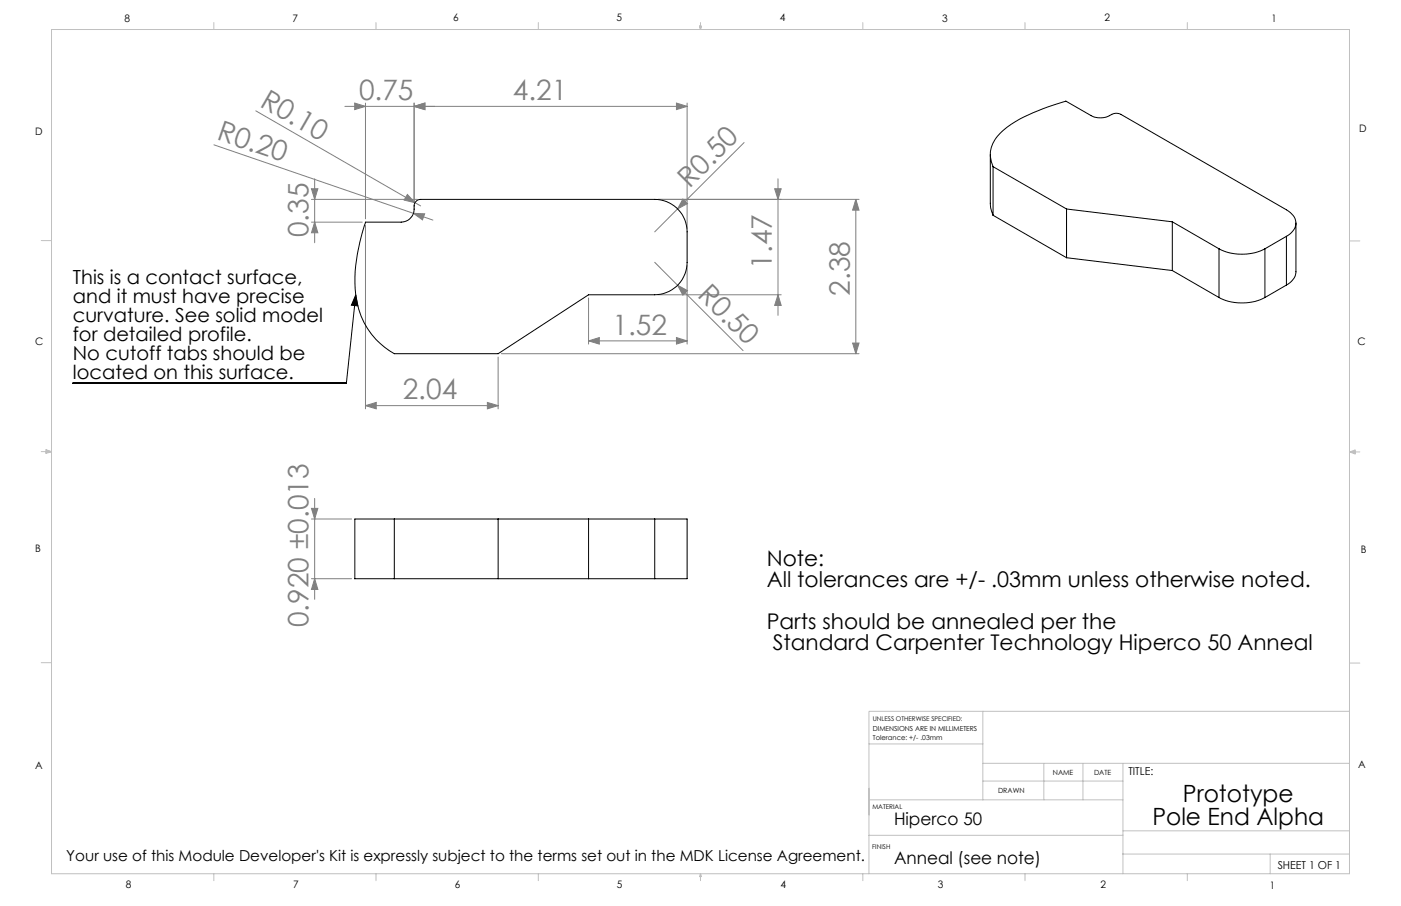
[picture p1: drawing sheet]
<svg xmlns="http://www.w3.org/2000/svg" width="432mm" height="279mm" viewBox="0 0 432 279" stroke-linecap="round" stroke-linejoin="round" font-family="sans-serif">
<path d="M109.6 90.9l-2.8 27.3h-84.4M109.6 90.9l.7 3.4-2-.2z" fill="none" stroke="#000" stroke-width=".31"/>
<g fill="none" stroke="#808080" stroke-width=".31">
<path d="M78.8 34.2l49.1 28.3M106.3 32.8h105.5M109.3 31.8l3.3 1-3.3 1zM112.6 31.8v35.7M127.6 32.8l3.4-1v2zM127.6 31.8v30.7M208.5 31.8l3.3 1-3.3 1zM211.8 31.8v38.7M65.9 44.7l61.5 21.1M96 58.2h2l-1 3.3zM97 55.1v19.8M125.6 60l2.3 2.5-3.3-.8z"/>
<path d="M229.3 44l-20.5 20.4M238.8 58.2h2l-1 3.3zM239.8 55.1v42.2M96 68.5h15.7M96 61.5h32.7M97 68.5l1 3.3h-2zM112.6 69.5v56.6M127.4 65.8l3.5 .1-.7 1.9zM127.4 65.8l6 2.1M127.9 62.5l1.7 1M208.8 64.4l-7 7.1M210.5 61.4l1.4 1.4-3.1 1.6z"/>
<path d="M263.8 61.5l1 3.3h-2zM263.8 61.5v47.6M264.8 61.5h-62M181.4 91.9v14.2M201.8 80.9l7 7.1M202.8 90.9h38M208.8 88l3.1 1.6-1.4 1.4zM208.8 88l20.2 20.1M211.8 81.9v24.2M239.8 90.9l1 3.3h-2zM153.5 110.1v16M154.5 109.1h110.3"/>
<path d="M181.4 105.1l3.3-1v2zM181.4 105.1h30.4M208.5 104.1l3.3 1-3.3 1zM262.8 105.8h2l-1 3.3zM112.6 125.1l3.4-1v2zM112.6 125.1h40.9M150.2 124.1l3.3 1-3.3 1zM96 156.8h2l-1 3.3zM97 153.7v31.1M96 178.5h12.4M96 160.1h12.4M97 178.5l1 3.3h-2z"/>
</g>
<g fill="none" stroke="#c0c0c0" stroke-width=".31">
<path d="M15.9 9.1h400v260.4h-400zM65.9 6.9v2.2M115.9 6.9v2.2M165.9 6.9v2.2M215.6 8h.6l-.3 1.1zM215.7 8l.2 1.1M215.9 6.9v2.2M216 8l-.1 1.1M265.9 6.9v2.2M315.9 6.9v2.2M365.9 6.9v2.2M12.7 74.2h3.2"/>
<path d="M415.9 74.3h3.2M12.7 139.3h3.2M14.2 139.1l1.7 .2M14.2 138.7l1.7 .6-1.7 .5zM15.9 139.3l-1.7 .3M415.9 139.4h3.2M415.9 139.4l1.8-.6v1.2zM415.9 139.4l1.8 .3M417.7 139.2l-1.8 .2M12.7 204.4h3.2M302.9 219.4v27.3M415.9 219.4h-148.1v50.1"/>
<path d="M415.9 204.5h3.2M267.8 229.4h35.1M302.9 235.4h113M321.7 235.4v11.3M333.8 235.4v11.3M346.1 235.4v34.1M267.8 246.7h78.3M267.8 243.1v8.2M302.9 240.9h43.2M346.1 256.2h69.8M346.1 257.6l-78.3 .1M65.9 269.5v2.1"/>
<path d="M115.9 269.5v2.1M165.9 269.5v2.1M215.9 269.5l.3 .8h-.6zM215.9 269.5v2.1M265.9 269.5v2.1M315.9 269.5v2.1M345.9 263.4h70M365.9 269.5v2.1M391.5 263.4v6.1"/>
</g>
<path d="M109.6 90.9l.7 3.4-2-.2z" fill="#000"/>
<g fill="#808080">
<path d="M125.6 60l2.3 2.5-3.3-.8z"/>
<path d="M127.4 65.8l3.5 .1-.7 1.9z"/>
<path d="M210.5 61.4l1.4 1.4-3.1 1.6z"/>
<path d="M208.8 88l3.1 1.6-1.4 1.4z"/>
<path d="M127.6 32.8l3.4-1v2zM109.3 31.8l3.3 1-3.3 1zM150.2 124.1l3.3 1-3.3 1zM112.6 125.1l3.4-1v2z"/>
<path d="M127.6 32.8l3.4-1v2zM208.5 31.8l3.3 1-3.3 1zM181.4 105.1l3.3-1v2zM208.5 104.1l3.3 1-3.3 1z"/>
<path d="M97 178.5l1 3.3h-2zM96 156.8h2l-1 3.3zM97 68.5l1 3.3h-2zM96 58.2h2l-1 3.3zM239.8 90.9l1 3.3h-2zM238.8 58.2h2l-1 3.3z"/>
<path d="M263.8 61.5l1 3.3h-2zM262.8 105.8h2l-1 3.3z"/>
</g>
<g fill="none" stroke="#000" stroke-width=".31">
<path d="M305.2 47.7v15.2l.1 1.2 .8 2.3M306.1 51.4a9 9 0 0 1 3-11.1 42.6 42.6 0 0 1 16.1-8.1l3.3-1 7.8 4.5a6.5 6.5 0 0 0 6.7-.6l1.1-.2 1.4 .4 51 29.4a4.5 4.5 0 0 1 2.7 5.4l-1.1 1.5-1.6 1.3M306.1 51.4l22.6 13.1M306.1 51.4v15M112.6 68.5h11a4.4 4.4 0 0 0 4.1-5.4l.8-1.3 1.1-.3h72.2a10 10 0 0 1 10 10v9.4a10 10 0 0 1-10 10h-20.4l-27.9 18.2h-32a23.9 23.9 0 0 1-12.1-21.8 61.7 61.7 0 0 1 3.2-18.8zM306.1 66.4l22.6 13.1M328.7 64.5l32.6 3.9M328.7 64.5v15M328.7 79.5l32.6 3.9M361.3 68.4l14.4 8.3M361.3 68.4v15M375.7 76.7a15.9 15.9 0 0 0 14.2 0"/>
<path d="M375.7 76.7v15.1M389.9 76.7v15.1M396.5 72.9l-6.6 3.8M396.5 72.9v15M399.4 68.8v15a4.7 4.7 0 0 1-2.9 4.1M361.3 83.4l14.4 8.4M375.7 91.8a15.9 15.9 0 0 0 14.2 0M396.5 87.9l-6.6 3.9M109.4 160.1v18.4M109.4 178.5h12.1M109.4 160.1h12.1M121.5 160.1v18.4"/>
<path d="M121.5 178.5h80.3M121.5 160.1h80.3M153.5 160.1v18.4M181.4 160.1v18.4M201.8 160.1h10v18.4h-10M201.8 160.1v18.4"/>
</g>
<g font-size="8.7" fill="#808080">
<text x="79.8" y="32.5" transform="rotate(30 79.8 32.5)">R0.10</text>
<text x="110.7" y="30.9">0.75</text>
<text x="158.1" y="30.9">4.21</text>
<text x="66.5" y="42.9" transform="rotate(19 66.5 42.9)">R0.20</text>
<text x="212.5" y="58.3" transform="rotate(-45 212.5 58.3)">R0.50</text>
<text x="95.1" y="73.2" transform="rotate(-90 95.1 73.2)">0.35</text>
<text x="237.9" y="82.9" transform="rotate(-90 237.9 82.9)">1.47</text>
<text x="214.7" y="91.2" transform="rotate(45 214.7 91.2)">R0.50</text>
<text x="261.9" y="91.2" transform="rotate(-90 261.9 91.2)">2.38</text>
<text x="188.8" y="103.2">1.52</text>
<text x="124.1" y="123.2">2.04</text>
<text x="95.1" y="193.4" transform="rotate(-90 95.1 193.4)">0.920 ±0.013</text>
</g>
<g font-size="7.3">
<text x="364.6" y="247.4">Prototype</text>
<text x="355.2" y="254.4">Pole End Alpha</text>
</g>
<g font-size="6.7">
<text x="236.3" y="174.5">Note:</text>
<text x="236.3" y="181">All tolerances are +/- .03mm unless otherwise noted.</text>
<text x="236.3" y="193.9">Parts should be annealed per the</text>
<text x="238.1" y="200.4">Standard Carpenter Technology Hiperco 50 Anneal</text>
</g>
<g font-size="6">
<text x="22.5" y="87.7">This is a contact surface,</text>
<text x="22.5" y="93.5">and it must have precise</text>
<text x="22.5" y="99.3">curvature. See solid model</text>
<text x="22.5" y="105.1">for detailed profile.</text>
<text x="22.5" y="110.9">No cutoff tabs should be</text>
<text x="22.5" y="116.8">located on this surface.</text>
</g>
<g font-size="5.3">
<text x="275.5" y="254.4">Hiperco 50</text>
<text x="275.5" y="266.4">Anneal (see note)</text>
</g>
<text font-size="4.7" x="20.4" y="265.6">Your use of this Module Developer's Kit is expressly subject to the terms set out in the MDK License Agreement.</text>
<g font-size="3.4">
<text x="347.8" y="239">TITLE:</text>
<text x="393.8" y="267.9">SHEET 1 OF 1</text>
</g>
<g font-size="3.2">
<text x="38.3" y="6.7">8</text>
<text x="90.2" y="6.7">7</text>
<text x="139.7" y="6.5">6</text>
<text x="190" y="6.5">5</text>
<text x="240.4" y="6.5">4</text>
<text x="290.4" y="6.7">3</text>
<text x="340.4" y="6.5">2</text>
<text x="391.9" y="6.7">1</text>
<text x="10.9" y="41.6">D</text>
<text x="418.9" y="40.7">D</text>
<text x="10.9" y="106.3">C</text>
<text x="418.4" y="106.4">C</text>
<text x="10.8" y="170.2">B</text>
<text x="419.4" y="170.6">B</text>
<text x="10.8" y="237.2">A</text>
<text x="418.6" y="236.8">A</text>
<text x="38.8" y="273.8">8</text>
<text x="90.4" y="273.8">7</text>
<text x="140.2" y="273.8">6</text>
<text x="190.1" y="273.9">5</text>
<text x="240.5" y="273.8">4</text>
<text x="289" y="273.9">3</text>
<text x="339.1" y="273.8">2</text>
<text x="391.4" y="274.1">1</text>
</g>
<g font-size="2.2">
<text x="324.5" y="239">NAME</text>
<text x="337.2" y="239">DATE</text>
<text x="307.6" y="244.5">DRAWN</text>
</g>
<g font-size="2.1">
<text x="269" y="225.6">DIMENSIONS ARE IN MILLIMETERS</text>
<text x="269" y="228.2">Tolerance: +/- .03mm</text>
</g>
<g font-size="2">
<text x="269" y="222.2">UNLESS OTHERWISE SPECIFIED:</text>
<text x="268.9" y="249.5">MATERIAL</text>
<text x="268.8" y="261.7">FINISH</text>
</g>
</svg>
